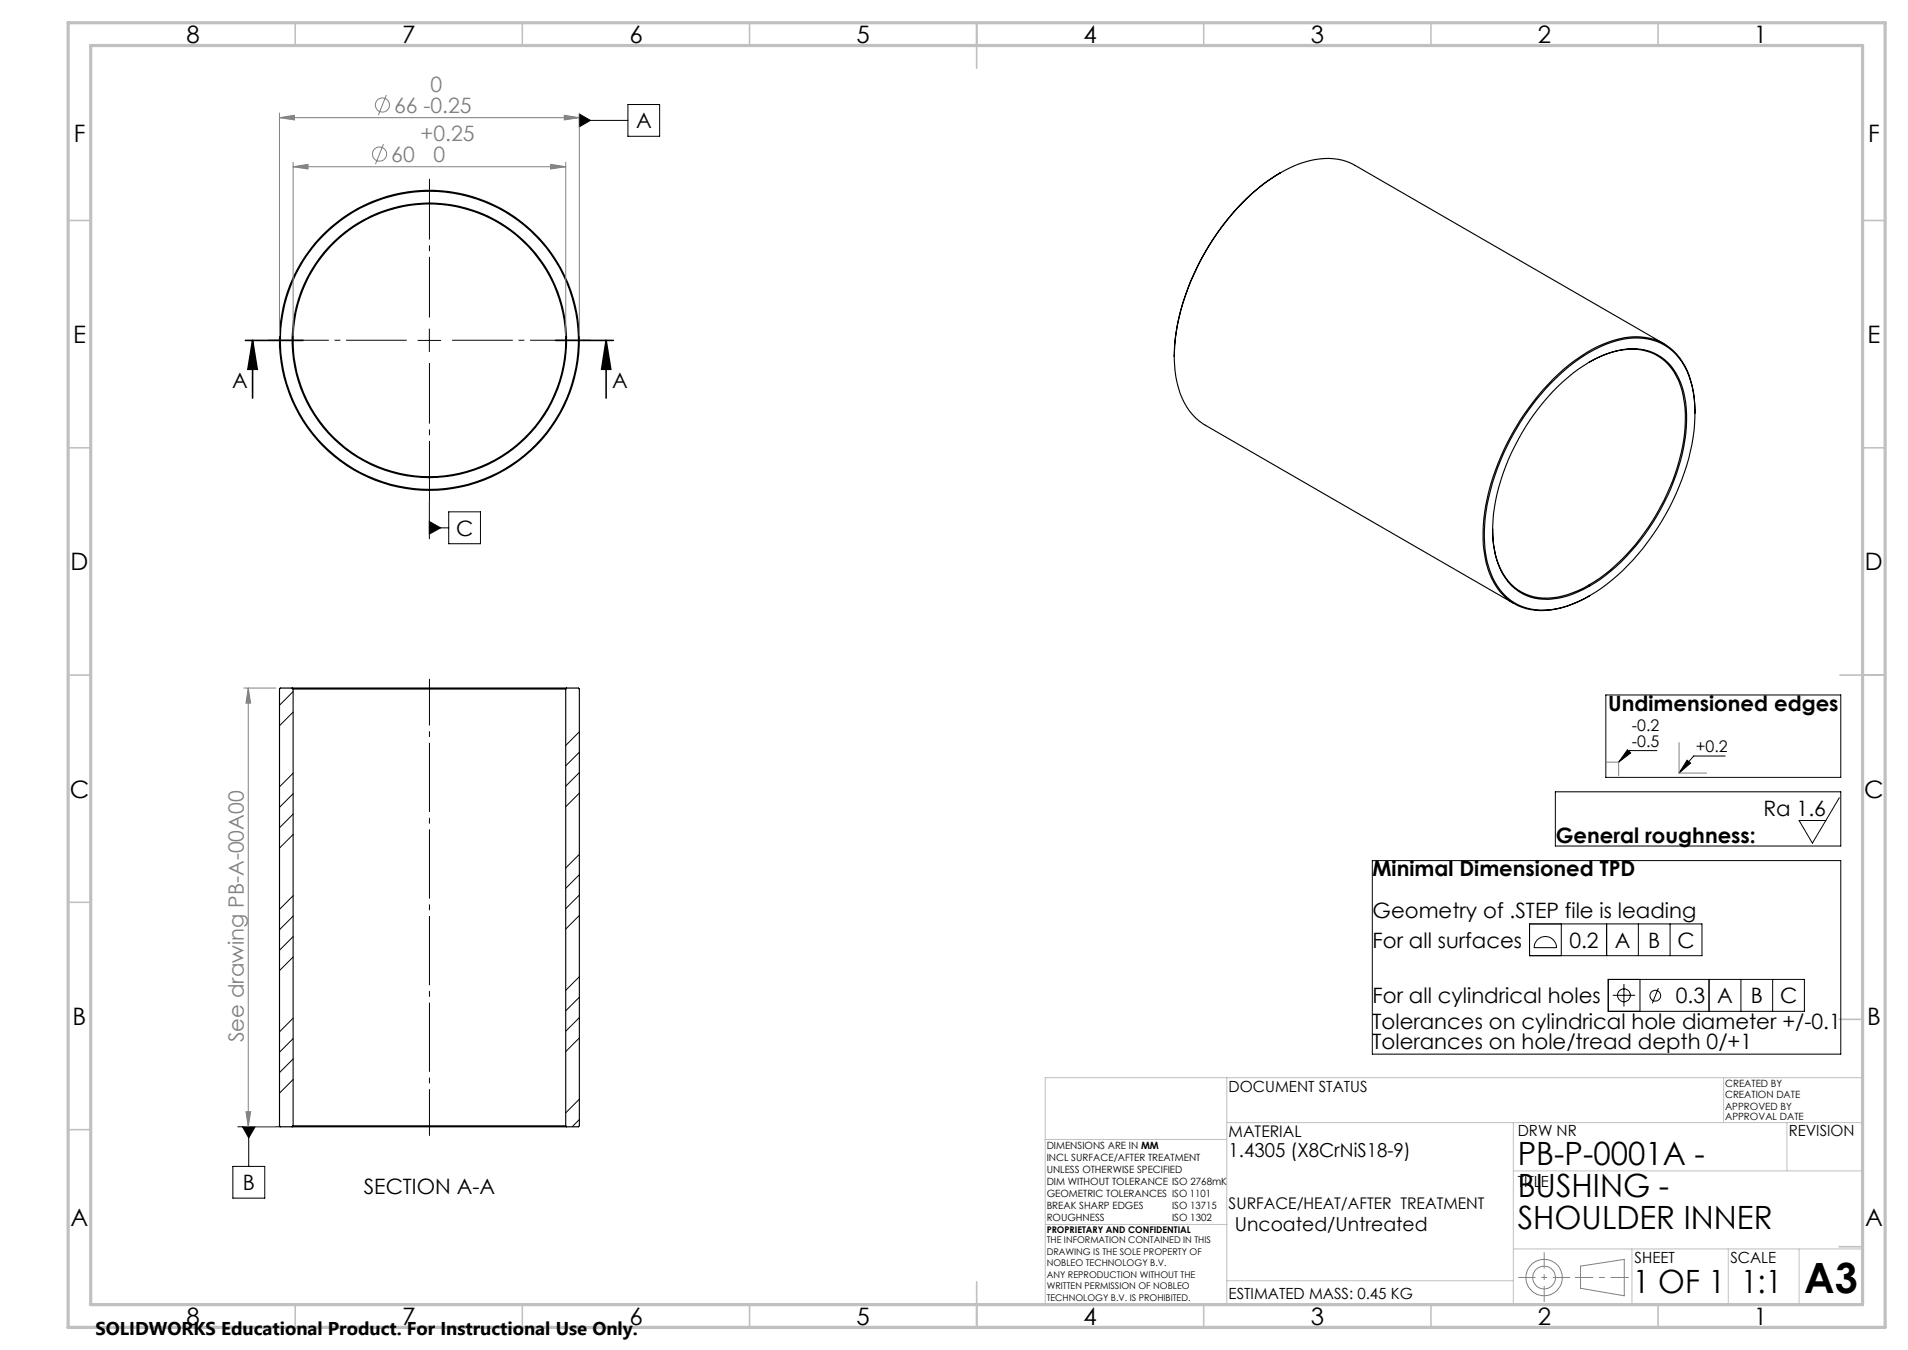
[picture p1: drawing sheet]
<svg xmlns="http://www.w3.org/2000/svg" width="420mm" height="297mm" viewBox="0 0 420 297" stroke-linecap="round" stroke-linejoin="round" font-family="sans-serif">
<g fill="none" stroke="#000" stroke-width=".22">
<path d="M127.5 25.1l2.5 1.4-2.5 1.4zM127.5 26.5h10.7M138.2 23h7v7h-7zM92 74.9h5M94.5 72.4v5M94.5 114.7l2.5 1.4-2.5 1.4zM94.5 110.4v8.1M94.5 116.1h4.3M98.8 112.6h7v7h-7zM64.5 152.1l-3 3M64.5 156.7l-3 3M353.5 152.9h51.7v18.1h-51.7z"/>
<path d="M64.5 170.1l-3 3M64.5 174.6l-3 3M64.5 179.1l-3 3M127.5 161l-3 3M127.5 165.5l-3 3M127.5 170l-3 3M127.5 174.5l-3 3M358.2 165l.8 .7-2.7 2zM364.7 165.1h-5.9l-2.5 2.6M371.4 167.2l.7 .7-2.5 2.2zM379.8 166.3h-7l-3.2 3.8M64.5 197.1l-3 3"/>
<path d="M64.5 183.6l-3 3M127.5 188l-3 3M127.5 192.4l-3 3M127.5 196.9l-3 3M64.5 201.5l-3 3M64.5 206.1l-3 3M64.5 210.5l-3 3M127.5 214.9l-3 3M127.5 219.4l-3 3M127.5 201.4l-3 3M64.5 224l-3 3M64.5 228.5l-3 3"/>
<path d="M64.5 233l-3 3M64.5 237.5l-3 3M127.5 223.9l-3 3M127.5 228.3l-3 3M51.3 256.6h7v7h-7zM52.4 247.9h9.3M53.4 247.9h2.8l-1.4 2.4zM54.8 247.9v8.7M127.5 241.8l-3 3M127.5 246.3l-1.6 1.6"/>
</g>
<g fill="none" stroke="#808080" stroke-width=".22">
<path d="M61.5 25.9l3.3-.5v1zM61.5 24.9v49M61.5 25.9h66M64.5 36.7l3.3-.5v1zM64.5 35.7v38.2M64.5 36.7h60M84.4 31.7l-1.7 4.4M85.1 20.9l-1.8 4.4M121.2 36.2l3.3 .5-3.3 .5zM124.2 25.4l3.3 .5-3.3 .5zM124.5 35.7v38.2M127.5 24.9v49"/>
<path d="M53.7 151.4h7M54.6 151.4l.6 3.3h-1zM54.6 151.4v96.5M353.6 167.7h2.7v2.9M369.6 163.4v6.7h6.1M53.7 247.9h7M54.2 244.6h1l-.6 3.3zM347.9 278.5l9.6-1.4v8l-9.6-1.7z"/>
<circle cx="83.5" cy="33.9" r="1.56"/>
<circle cx="84.2" cy="23.1" r="1.55"/>
<circle cx="339.9" cy="281" r="2.51"/>
<circle cx="339.9" cy="281.1" r="4"/>
</g>
<path d="M334.2 281h11.4" fill="none" stroke="#808080" stroke-width=".22" stroke-dasharray="15.2 1.3 1.3 1.3" stroke-dashoffset="11.4" stroke-linecap="butt"/>
<path d="M339.9 275.5v10.9" fill="none" stroke="#808080" stroke-width=".22" stroke-dasharray="15.2 1.3 1.3 1.3" stroke-dashoffset="11.7" stroke-linecap="butt"/>
<path d="M346.7 281h11.8" fill="none" stroke="#808080" stroke-width=".22" stroke-dasharray="15.2 1.3 1.3 1.3" stroke-dashoffset="11.2" stroke-linecap="butt"/>
<g fill="none" stroke="#c0c0c0" stroke-width=".22">
<path d="M270.1 237.1v49.9M379.4 237.1v9.9M410.1 237.1h-180v49.9M230 250.7h40M270.1 247h140M333.1 257.6h77M333.1 247v40M393.3 247v10.6M230.2 269.4h39.9M333.1 274.8h77M359.2 274.8v12.2M380.4 274.8v12.2"/>
<path d="M396 274.8v12.2M270.1 281.8h63"/>
</g>
<g fill="none" stroke="#c0c0c0" stroke-width=".35">
<path d="M65 5v5M115 5v5M165 5v5M215 5v10M265 5v5M315 5v5M365 5v5M15 48.5h5M410 48.5h5M15 98.5h5M410 98.5h5M15 148.5h5"/>
<path d="M405 148.5h10M15 198.5h5M404.8 224.3h5M15 248.5h5M404.8 274.3h5M65 287v5M115 287v5M165 287v5M215 282v10M265 287v5M315 287v5M365 287v5"/>
</g>
<path d="M15 5h400v287h-400zM20 10h390v277h-390z" fill="none" stroke="#c0c0c0" stroke-width=".7"/>
<g fill="#000">
<path d="M127.5 25.1v2.8l2.5-1.4zM94.5 114.7l2.5 1.4-2.5 1.4zM53.4 247.9l1.4 2.4 1.4-2.4z"/>
<path d="M133.4 74.9l1 6.3h-2zM55.6 74.9l1 6.3h-2z"/>
<path d="M371.4 167.2l.7 .7-2.5 2.2zM358.2 165l.8 .7-2.7 2z"/>
</g>
<g fill="none" stroke="#000" stroke-width=".25">
<path d="M281.7 38.1a48.8 48.8 0 0 0-18.2 20.8 44.6 44.6 0 0 0-5 19.6M281.8 38a50.1 50.1 0 0 0-19.7 23.8 39.6 39.6 0 0 0-3.3 21.1 14.4 14.4 0 0 0 6.5 10.7l68 39.2M281.8 38a18.5 18.5 0 0 1 13.8-2.7l2.7 1.1 68 39.2M281.8 38l-.1 .1M349.8 79.7a16.6 16.6 0 0 1 12.6-2.4 11.5 11.5 0 0 1 7.9 8.7 31.5 31.5 0 0 1-1.5 18.1 48.7 48.7 0 0 1-16.7 23.1 21.4 21.4 0 0 1-12.5 4.4 11.1 11.1 0 0 1-10.1-8.6l-.8-3.6-.1-3M341.5 84.2a31.9 31.9 0 0 1 15.7-9.6 12.2 12.2 0 0 1 14.9 9.1 32.5 32.5 0 0 1-.8 18.7 53.4 53.4 0 0 1-18.9 27.1 23.4 23.4 0 0 1-13.2 4.7 11.7 11.7 0 0 1-11.1-8.2 29.9 29.9 0 0 1 0-18.2 55.1 55.1 0 0 1 13.4-23.6zM341.9 86.1a30.7 30.7 0 0 1 13.8-8.9 11.3 11.3 0 0 1 14.6 8 30 30 0 0 1-.8 17.7 47.8 47.8 0 0 1-18.4 25.3 19.1 19.1 0 0 1-12.4 3.6 11.2 11.2 0 0 1-9.2-8.4 30 30 0 0 1 .9-17.7 51.2 51.2 0 0 1 11.5-19.6zM373.1 90.9a20.3 20.3 0 0 0-3.3-12.1 11.8 11.8 0 0 0-12.2-4.5 29.2 29.2 0 0 0-14.5 7.9 53.7 53.7 0 0 0-16.5 32.2 22.8 22.8 0 0 0 2.9 14.8 12 12 0 0 0 13 4.8l3.6-1.1 3.8-1.8M64.3 151.4h60.4M64.3 151.4h-2.6l-.2 .2v96.1l.2 .2h2.6M64.3 151.4l.2 .2M64.5 151.6h60"/>
<path d="M64.5 151.6v96.1M124.5 151.6v96.1M124.7 151.4h2.6l.2 .2v96.1l-.2 .2h-2.6M124.7 151.4l-.2 .2M64.3 247.9h60.4M64.5 247.7h60M64.5 247.7l-.2 .2M124.5 247.7l.2 .2"/>
<circle cx="94.5" cy="74.9" r="33"/>
<circle cx="94.5" cy="74.9" r="32.8"/>
<circle cx="94.5" cy="74.9" r="30"/>
<circle cx="94.5" cy="74.9" r="30.2"/>
</g>
<path d="M54 74.9h12.7M55.6 74.9l1 6.3h-2zM55.6 74.9v12.7M122.3 74.9h12.7M133.4 74.9l1 6.3h-2zM133.4 74.9v12.7" fill="none" stroke="#000" stroke-width=".35"/>
<path d="M89.5 74.9h-30.5M94.5 69.9v-30.5M94.5 79.9v30.5M99.5 74.9h30.5" fill="none" stroke="#000" stroke-width=".22" stroke-dasharray="15.2 1.3 1.3 1.3" stroke-dashoffset="1.9" stroke-linecap="butt"/>
<path d="M94.5 249.9v-100.5" fill="none" stroke="#000" stroke-width=".22" stroke-dasharray="15.2 1.3 1.3 1.3" stroke-dashoffset="5" stroke-linecap="butt"/>
<g fill="#808080">
<path d="M61.5 25.9l3.3-.5v1zM124.2 25.4l3.3 .5-3.3 .5zM64.5 36.7l3.3-.5v1zM121.2 36.2l3.3 .5-3.3 .5z"/>
<path d="M54.6 151.4l.6 3.3h-1zM54.2 244.6h1l-.6 3.3z"/>
</g>
<g fill="none" stroke="#000" stroke-width=".22">
<path d="M342.4 174.2h62.8v11.9h-62.8zM404.9 175.5l-5.9 10-3-5h5.9M302.1 189.3h103.1v42.6h-103.1zM336.7 203.3h37.9v7h-37.9zM338.3 206.8a2.45 2.45 0 0 1 2.8-.6 2.45 2.45 0 0 1 1.5 2.3h-4.9a2.48 2.48 0 0 1 .6-1.7zM343.7 203.3v7M353.7 203.3v7M354 215.5h43.2v7h-43.2zM355 219h4.9M357.5 216.5v4.9M360.6 203.3v7M361 215.5v7"/>
<path d="M365.1 217.4l-1.4 3.3M367.6 203.3v7M376.2 215.5v7M383.2 215.5v7M390.2 215.5v7"/>
<circle cx="357.5" cy="219" r="1.41"/>
<circle cx="364.4" cy="219.1" r="1.19"/>
</g>
<text font-size="9.2" x="397.2" y="284.5">A3</text>
<g font-size="7.1">
<text x="334.1" y="256.2">PB-P-0001A -</text>
<text x="334.1" y="263.3">BUSHING -</text>
<text x="334.1" y="270.3">SHOULDER INNER</text>
<text x="359.4" y="284.5">1 OF 1</text>
<text x="383.3" y="284.5">1:1</text>
</g>
<g font-size="5.3">
<text x="41" y="9.5">8</text>
<text x="88.5" y="9.5">7</text>
<text x="138.5" y="9.5">6</text>
<text x="188.5" y="9.5">5</text>
<text x="238.5" y="9.5">4</text>
<text x="288.5" y="9.5">3</text>
<text x="338.5" y="9.5">2</text>
<text x="386" y="9.5">1</text>
<text x="16.2" y="31.3">F</text>
<text x="411.2" y="31.3">F</text>
<text x="16.1" y="75.5">E</text>
<text x="411.1" y="75.5">E</text>
<text x="15.5" y="125.5">D</text>
<text x="410.5" y="125.5">D</text>
<text x="15.4" y="175.5">C</text>
<text x="410.4" y="175.5">C</text>
<text x="16" y="225.5">B</text>
<text x="411" y="225.5">B</text>
<text x="15.5" y="269.8">A</text>
<text x="410.5" y="269.8">A</text>
<text x="41" y="291.5">8</text>
<text x="88.5" y="291.5">7</text>
<text x="138.5" y="291.5">6</text>
<text x="188.5" y="291.5">5</text>
<text x="238.5" y="291.5">4</text>
<text x="288.5" y="291.5">3</text>
<text x="338.5" y="291.5">2</text>
<text x="386" y="291.5">1</text>
</g>
<g font-size="4.7" fill="#808080">
<text x="94.8" y="20.3">0</text>
<text x="86.8" y="24.8">66 -0.25</text>
<text x="86.1" y="35.6">60</text>
<text x="92.6" y="31.1">+0.25</text>
<text x="95.4" y="35.6">0</text>
<text x="53.7" y="229.3" transform="rotate(-90 53.7 229.3)">See drawing PB-A-00A00</text>
</g>
<g font-size="4.7">
<text x="140" y="28.2">A</text>
<text x="51.1" y="85.3">A</text>
<text x="134.7" y="85.3">A</text>
<text x="100.4" y="117.9">C</text>
<text x="354" y="156.4">Undimensioned edges</text>
<text x="388.2" y="179.5">Ra 1.6</text>
<text x="342.5" y="185.5">General roughness:</text>
<text x="302.1" y="192.8">Minimal Dimensioned TPD</text>
<text x="302.1" y="201.9">Geometry of .STEP file is leading</text>
<text x="302.1" y="208.5">For all surfaces</text>
<text x="345.5" y="208.5">0.2</text>
<text x="355.4" y="208.5">A</text>
<text x="362.8" y="208.5">B</text>
<text x="369.3" y="208.5">C</text>
<text x="302.1" y="220.7">For all cylindrical holes</text>
<text x="368.9" y="220.7">0.3</text>
<text x="378" y="220.7">A</text>
<text x="385.4" y="220.7">B</text>
<text x="391.8" y="220.7">C</text>
<text x="302.1" y="226.3">Tolerances on cylindrical hole diameter +/-0.1</text>
<text x="302.1" y="230.9">Tolerances on hole/tread depth 0/+1</text>
<text x="53.4" y="261.9">B</text>
<text x="80.1" y="262.8">SECTION A-A</text>
</g>
<g font-size="4.2">
<text x="270.4" y="254.6">1.4305 (X8CrNiS18-9)</text>
<text x="271.8" y="270.8">Uncoated/Untreated</text>
</g>
<text font-size="4.1" x="21" y="293.7">SOLIDWORKS Educational Product. For Instructional Use Only.</text>
<g font-size="3.5">
<text x="359.2" y="160.9">-0.2</text>
<text x="359.2" y="164.3">-0.5</text>
<text x="373.3" y="165.5">+0.2</text>
<text x="270.4" y="250.1">MATERIAL</text>
<text x="270.4" y="266">SURFACE/HEAT/AFTER TREATMENT</text>
</g>
<g font-size="3.4">
<text x="270.4" y="240.2">DOCUMENT STATUS</text>
<text x="334.1" y="250">DRW NR</text>
<text x="393.7" y="250">REVISION</text>
<text x="334.1" y="261.1">TITLE</text>
<text x="359.8" y="277.9">SHEET</text>
<text x="380.9" y="277.9">SCALE</text>
<text x="270.4" y="285.7">ESTIMATED MASS: 0.45 KG</text>
</g>
<g font-size="2.2">
<text x="379.7" y="239.1">CREATED BY</text>
<text x="379.7" y="244.2">APPROVED BY</text>
<text x="379.7" y="241.6">CREATION DATE</text>
<text x="379.7" y="246.5">APPROVAL DATE</text>
<text x="230.4" y="252.7">DIMENSIONS ARE IN MM</text>
<text x="230.4" y="255.4">INCL SURFACE/AFTER TREATMENT</text>
<text x="230.4" y="258">UNLESS OTHERWISE SPECIFIED</text>
<text x="230.4" y="260.7">DIM WITHOUT TOLERANCE ISO 2768mK</text>
<text x="230.4" y="263.3">GEOMETRIC TOLERANCES ISO 1101</text>
<text x="230.4" y="266">BREAK SHARP EDGES</text>
<text x="230.4" y="268.6">ROUGHNESS</text>
<text x="258" y="266">ISO 13715</text>
<text x="258" y="268.7">ISO 1302</text>
</g>
<g font-size="2">
<text x="230.4" y="271.3">PROPRIETARY AND CONFIDENTIAL</text>
<text x="230.4" y="273.5">THE INFORMATION CONTAINED IN THIS</text>
<text x="230.4" y="276.1">DRAWING IS THE SOLE PROPERTY OF</text>
<text x="230.4" y="278.6">NOBLEO TECHNOLOGY B.V.</text>
<text x="230.4" y="281.1">ANY REPRODUCTION WITHOUT THE</text>
<text x="230.4" y="283.6">WRITTEN PERMISSION OF NOBLEO</text>
<text x="230.4" y="286.2">TECHNOLOGY B.V. IS PROHIBITED.</text>
</g>
</svg>
